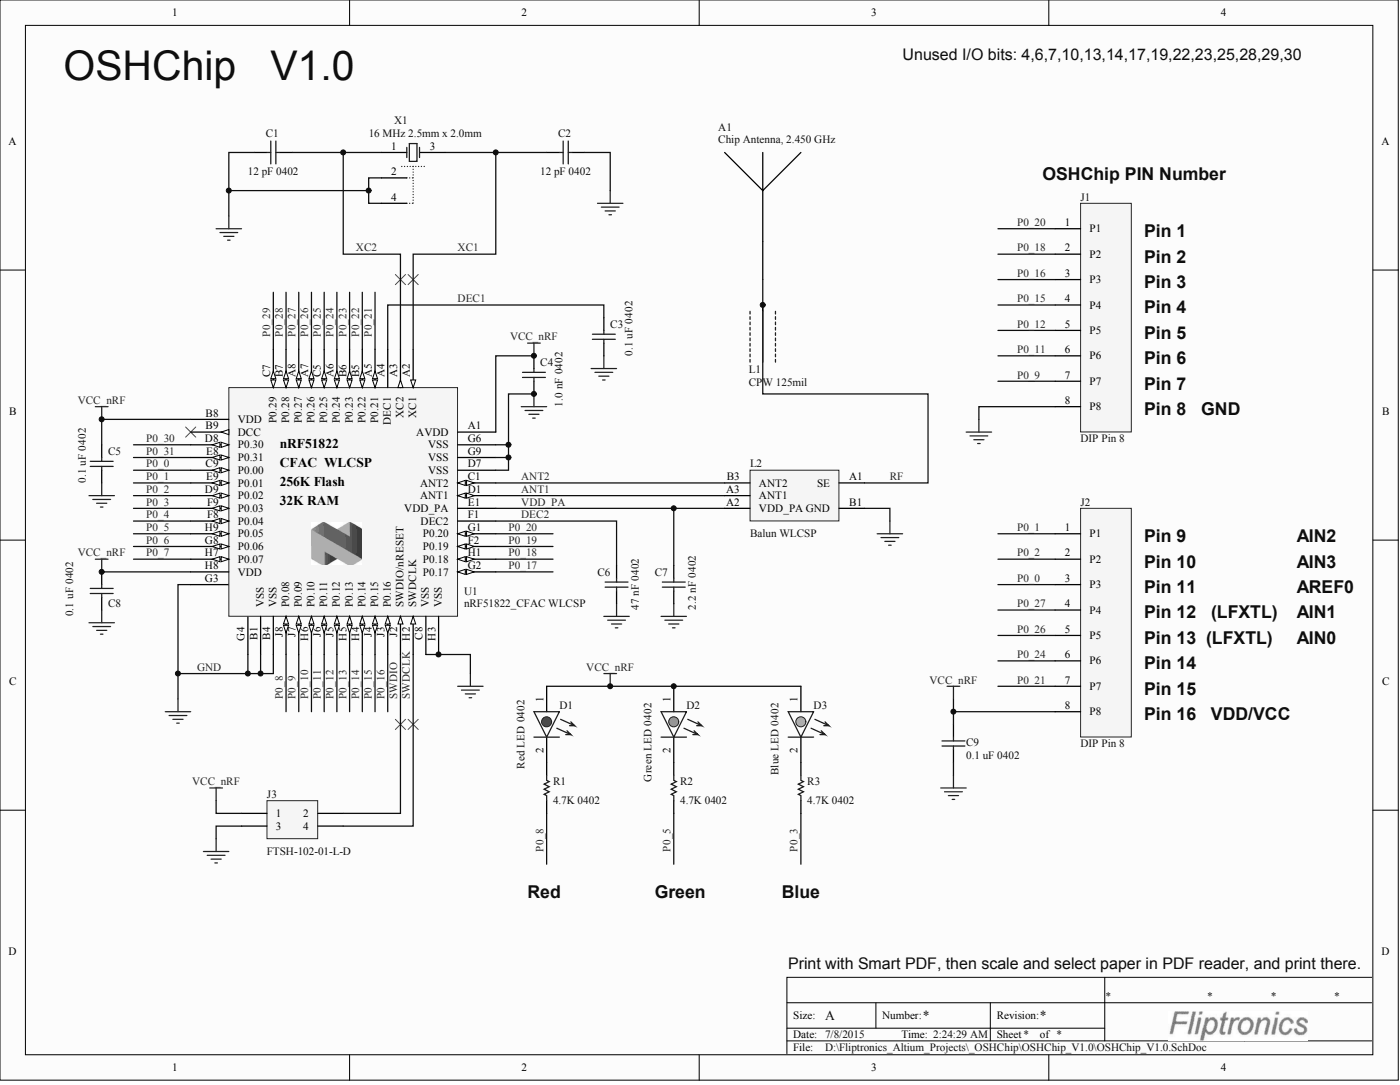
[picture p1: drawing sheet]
# Altium project OSHChip_V1.0.PrjPCB
Reference: OSHChip V1.0
1 sheet, 23 parts. Net scope: global (net labels, ports and power ports of the same name join across sheets).
Board file: OSHChip_V1.0.PcbDoc

## Sheet OSHChip_V1.0.SchDoc
size Letter; PageSetup: Record=PageOptions|CenterHorizontal=True|CenterVertical=True|PrintScale=0.94|XCorrection=1.00|YCorrection=1.00|PrintKind=0|BorderSize=5000000|LeftOffset=0|BottomOffset=0|Orientation=2|PaperLength=1000|PaperWidth=1000|Scale=100|PaperSource=260|PrintQuality=600|MediaType=1|DitherType=10|PaperKind=Letter|PrintScaleMode=1

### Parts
A1  Chip Antenna, 2.450 GHz  [AMCA31-2R450G-S1F-T]
C1  12 pF 0402  [0402 CAP RouteThru]
C2  12 pF 0402  [0402 CAP RouteThru]
C3  0.1 uF 0402  [0402 CAP RouteThru]
C4  1.0 nF 0402  [0402 CAP RouteThru]
C5  0.1 uF 0402  [0402 CAP RouteThru]
C6  47 nF 0402  [0402 CAP RouteThru]
C7  2.2 nF 0402  [0402 CAP RouteThru]
C8  0.1 uF 0402  [0402 CAP RouteThru]
C9  0.1 uF 0402  [0402 CAP RouteThru]
D1  Red LED 0402  [0402 LED Route Thru RED]
D2  Green LED 0402  [0402 LED Route Thru GREEN]
D3  Blue LED 0402  [0402 LED Route Thru BLUE]
J1  DIP Pin 8  [SIP 8    P2.54MM]
J2  DIP Pin 8  [SIP 8    P2.54MM]
J3  FTSH-102-01-L-D  [HDR_2x2_1.27mm-Through_Hole_SWD]
L1  CPW 125mil  [CPW_125]
L2  Balun WLCSP  [BAL-ST-WLCSP]
R1  4.7K 0402  [0402 Res Route Thru]
R2  4.7K 0402  [0402 Res Route Thru]
R3  4.7K 0402  [0402 Res Route Thru]
U1  nRF51822_CFAC WLCSP  [BGA62C40P9X9_383X383X55]
X1  16 MHz 2.5mm x 2.0mm  [BT-XTAL_2520]

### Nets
GND: C1.1 C2.2 C3.1 C4.1 C5.1 C6.1 C7.1 C8.1 C9.1 J1.8(P8) J3.3 L2.B1(GND) U1.B1(VSS) U1.B4(VSS) U1.C8(VSS) U1.D7(VSS) U1.G3(N.C.) U1.G4(N.C.) U1.G6(VSS) U1.G9(VSS) U1.H3(VSS) X1.2(nc_2) X1.4(nc_4)
VCC_nRF: C4.2 C5.2 C8.2 C9.2 D1.1 D2.1 D3.1 J2.8(P8) J3.1 U1.A1(AVDD) U1.B8(VDD) U1.H8(VDD)
ANT1: L2.A3(ANT1) U1.D1(ANT1)
ANT2: L2.B3(ANT2) U1.C1(ANT2)
DEC1: C3.2 U1.A4(DEC1)
DEC2: C6.2 U1.F1(DEC2)
P0_0: J2.3(P3) U1.C9(P0.00)
P0_1: J2.1(P1) U1.E9(P0.01)
P0_2: J2.2(P2) U1.D9(P0.02)
P0_3: R3.1 U1.F9(P0.03)
P0_4: U1.F8(P0.04)
P0_5: R2.1 U1.H9(P0.05)
P0_6: U1.G8(P0.06)
P0_7: U1.H7(P0.07)
P0_8: R1.1 U1.J8(P0.08)
P0_9: J1.7(P7) U1.J7(P0.09)
P0_10: U1.H6(P0.10)
P0_11: J1.6(P6) U1.J6(P0.11)
P0_12: J1.5(P5) U1.J5(P0.12)
P0_13: U1.H5(P0.13)
P0_14: U1.H4(P0.14)
P0_15: J1.4(P4) U1.J4(P0.15)
P0_16: J1.3(P3) U1.J3(P0.16)
P0_17: U1.G2(P0.17)
P0_18: J1.2(P2) U1.H1(P0.18)
P0_19: U1.F2(P0.19)
P0_20: J1.1(P1) U1.G1(P0.20)
P0_21: J2.7(P7) U1.A5(P0.21)
P0_22: U1.B5(P0.22)
P0_23: U1.B6(P0.23)
P0_24: J2.6(P6) U1.A6(P0.24)
P0_25: U1.C5(P0.25)
P0_26: J2.5(P5) U1.A7(P0.26)
P0_27: J2.4(P4) U1.A8(P0.27)
P0_28: U1.B7(P0.28)
P0_29: U1.C7(P0.29)
P0_30: U1.D8(P0.30)
P0_31: U1.E8(P0.31)
RF: A1.1 L1.1 L2.A1(SE)
SWDCLK: J3.4 U1.H2(SWDCLK)
SWDIO: J3.2 U1.J2(SWDIO/nRESET)
VDD_PA: C7.2 L2.A2(VDD_PA) U1.E1(VDD_PA)
XC1: C2.1 U1.A2(XC1) X1.3(OSC2)
XC2: C1.2 U1.A3(XC2) X1.1(OSC1)
NetD1_2: D1.2 R1.2
NetD2_2: D2.2 R2.2
NetD3_2: D3.2 R3.2

Not connected (* = marked no-connect by the designer): U1 B9(DCC)*

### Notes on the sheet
- OSHChip   V1.0
- Unused I/O bits: 4,6,7,10,13,14,17,19,22,23,25,28,29,30
- (near J1) OSHChip PIN Number
- Pin 1
- Pin 2
- Pin 3
- Pin 4
- Pin 5
- Pin 6
- Pin 7
- Pin 8   GND
- Pin 9
- Pin 10
- Pin 11
- AIN2
- AIN3
- AREF0
- Pin 12   (LFXTL)
- Pin 13  (LFXTL)
- AIN1
- AIN0
- Pin 14
- Pin 15
- Pin 16   VDD/VCC
- Red
- Green
- Blue
- Print with Smart PDF, then scale and select paper in PDF reader, and print there.
